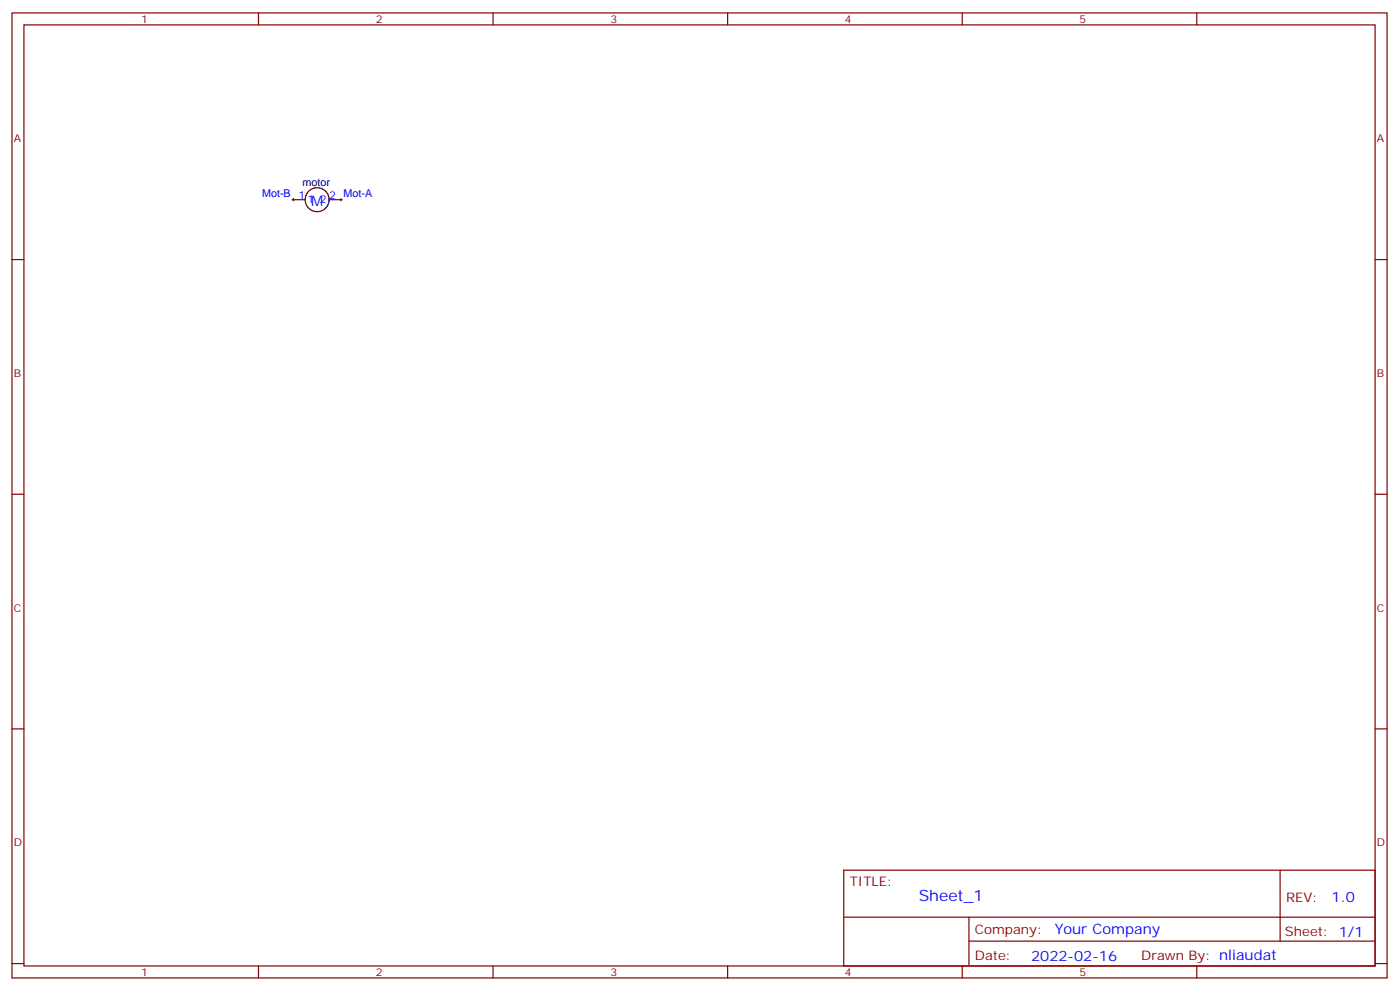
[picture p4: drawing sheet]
<svg xmlns="http://www.w3.org/2000/svg" width="413mm" height="292mm" viewBox="0 0 413 292" stroke-linecap="round" stroke-linejoin="round" font-family="sans-serif">
<g fill="none" stroke="#870000" stroke-width=".35">
<path d="M3.5 3.8h405.4v284.3h-405.4zM7.1 7.3h398.2v277.3h-398.2zM76.2 3.8v3.5M145.3 3.8v3.5M214.5 3.8v3.5M283.6 3.8v3.5M352.8 3.8v3.5M86.4 58.8h3.6M97 58.8h3.5M3.5 76.5h3.6M405.3 76.5h3.6M3.5 145.6h3.6"/>
<path d="M405.3 145.6h3.6M3.5 214.8h3.6M405.3 214.8h3.6M248.7 256.4h156.6v28.2h-156.6zM377.3 256.4v20.9M248.7 270.2h156.5M285.6 277.3h119.6M285.6 270.2v14.2M3.5 283.9h3.6M76.2 284.6v3.5M145.3 284.6v3.5M214.5 284.6v3.5"/>
<path d="M283.6 284.6v3.5M352.8 284.6v3.5M405.3 283.9h3.6"/>
</g>
<path d="M86.1 58.8h.7M86.4 58.5v.7M100.2 58.8h.7M100.5 58.5v.7" fill="none" stroke="#000" stroke-width=".29"/>
<circle cx="93.5" cy="58.8" r="3.5" fill="none" stroke="#000" stroke-width=".35"/>
<text font-size="4.6" fill="#00f" x="270.8" y="265.4">Sheet_1</text>
<g font-size="4.2" fill="#00f">
<text x="91.7" y="60.6">M</text>
<text x="392.5" y="265.7">1.0</text>
<text x="310.9" y="275.2">Your Company</text>
<text x="304" y="283">2022-02-16</text>
</g>
<g font-size="3.9" fill="#800">
<text x="250.5" y="261">TITLE:</text>
<text x="379.1" y="265.7">REV:</text>
<text x="287.4" y="275.2">Company:</text>
<text x="378.7" y="275.8">Sheet: 1/1</text>
<text x="287.4" y="282.9">Date:</text>
<text x="336.4" y="282.9">Drawn By: nliaudat</text>
</g>
<g font-size="3.2" fill="#800">
<text x="41.6" y="6.8">1</text>
<text x="110.8" y="6.8">2</text>
<text x="179.9" y="6.8">3</text>
<text x="249.1" y="6.8">4</text>
<text x="318.2" y="6.8">5</text>
<text x="4.1" y="41.9">A</text>
<text x="405.9" y="41.9">A</text>
<text x="4.1" y="111.1">B</text>
<text x="405.9" y="111.1">B</text>
<text x="4.1" y="180.2">C</text>
<text x="405.9" y="180.2">C</text>
<text x="4.1" y="249.3">D</text>
<text x="405.9" y="249.3">D</text>
<text x="41.6" y="287.6">1</text>
<text x="110.8" y="287.6">2</text>
<text x="179.9" y="287.6">3</text>
<text x="249.1" y="287.6">4</text>
<text x="318.2" y="287.6">5</text>
</g>
<g font-size="3.2" fill="#00f">
<text x="77.3" y="58">Mot-B 1</text>
<text x="90.7" y="59.9">1</text>
<text x="94.3" y="59.9">2</text>
<text x="97" y="58.5">2 Mot-A</text>
</g>
<text font-size="3.2" fill="#000080" x="89.2" y="54.7">motor</text>
</svg>
